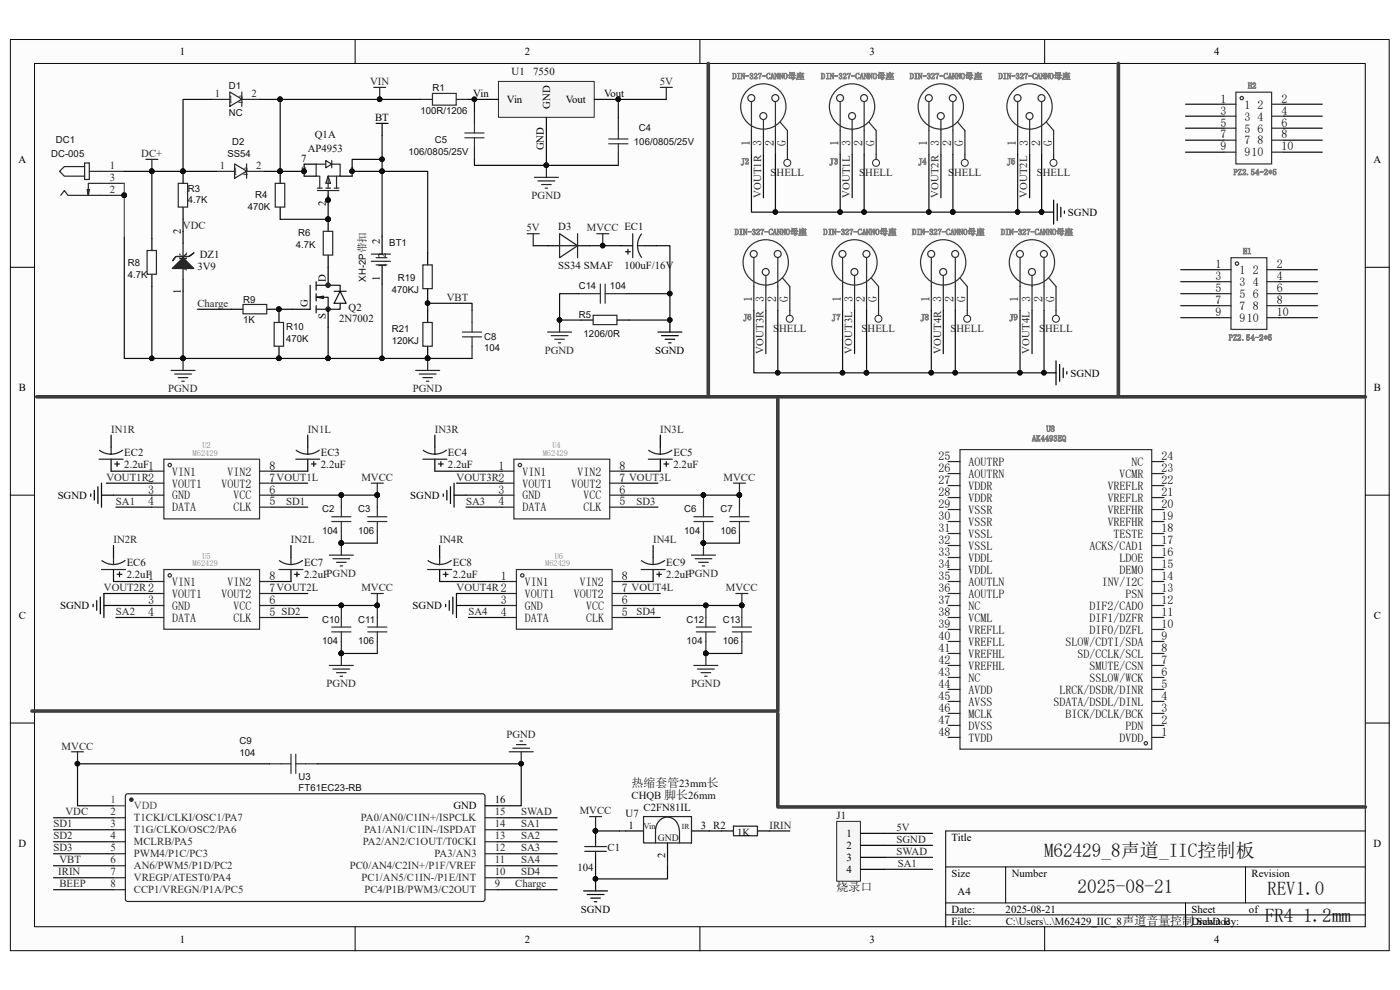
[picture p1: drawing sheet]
# Altium schematic sheet M62429_IIC_8声道音量控制.SchDoc
size A4

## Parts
BT1  XH-2P带扣  [MI-VHL2-2.5]
C1  104  [0603_C]
C2  104  [0805_c]
C3  106  [0805_c]
C4  106/0805/25V  [0805_c]
C5  106/0805/25V  [0805_c]
C6  104  [0805_c]
C7  106  [0805_c]
C8  104  [0603_C]
C9  104  [0603_C]
C10  104  [0805_c]
C11  106  [0805_c]
C12  104  [0805_c]
C13  106  [0805_c]
C14  104  [0603_C]
D1  NC  [SMA(DO-214AC)_S1]
D2  SS54  [SMA(DO-214AC)_S1]
D3  SS34 SMAF  [SMT-DO-214AC]
DC1  DC-005  [DC-005]
DZ1  3V9  [SMT-SOD123锡膏]
EC1  100uF/16V  [DIP-EC7-2.5]
EC2  2.2uF  [DIP-EC7-2.5]
EC3  2.2uF  [DIP-EC7-2.5]
EC4  2.2uF  [DIP-EC7-2.5]
EC5  2.2uF  [DIP-EC7-2.5]
EC6  2.2uF  [DIP-EC7-2.5]
EC7  2.2uF  [DIP-EC7-2.5]
EC8  2.2uF  [DIP-EC7-2.5]
EC9  2.2uF  [DIP-EC7-2.5]
H1  PZ2.54-2*5  [HDR-TH_10P-P2.54-V-M-R2-C5-S2.54-1]
H2  PZ2.54-2*5  [HDR-TH_10P-P2.54-V-M-R2-C5-S2.54-1]
J1  烧录口  [烧录口]
J2  DIN-327-CANNO母座  [CONN-TH_DIN-327]
J3  DIN-327-CANNO母座  [CONN-TH_DIN-327]
J4  DIN-327-CANNO母座  [CONN-TH_DIN-327]
J5  DIN-327-CANNO母座  [CONN-TH_DIN-327]
J6  DIN-327-CANNO母座  [CONN-TH_DIN-327]
J7  DIN-327-CANNO母座  [CONN-TH_DIN-327]
J8  DIN-327-CANNO母座  [CONN-TH_DIN-327]
J9  DIN-327-CANNO母座  [CONN-TH_DIN-327]
Q1  AP4953  (part A of 2)
Q2  2N7002  [SMT-MOS管-SOT23锡膏]
R1  100R/1206  [SMT-1206]
R2  1K  [0603_R]
R3  4.7K  [0603_R]
R4  470K  [0603_R]
R5  1206/0R  [0603_R]
R6  4.7K  [0603_R]
R8  4.7K  [0603_R]
R9  1K  [0603_R]
R10  470K  [0603_R]
R19  470KJ  [0603_R]
R21  120KJ  [0603_R]
U1  7550  [SMT-LDO-SOT23锡膏]
U2  M62429  [SOIC-8_L5.0-W4.0-P1.27-LS6.0-BL]
U3  FT61EC23-RB  [SOIC-16_150mil]
U4  M62429  [SOIC-8_L5.0-W4.0-P1.27-LS6.0-BL]
U5  M62429  [SOIC-8_L5.0-W4.0-P1.27-LS6.0-BL]
U6  M62429  [SOIC-8_L5.0-W4.0-P1.27-LS6.0-BL]
U7  C2FN81IL  [MI-红外接收头卧式]
U8  AK4493EQ  [LQFP-48_L7.0-W7.0-P0.50-LS9.0-BL]

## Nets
5V: C4.1 D3.1 J1.1 U1.Vout
BT: BT1.2 Q1.1(S) R19.2
DC+: D1.1 D2.1 DC1.1 R3.2 R8.2
MVCC: C1.2 C2.2 C3.2 C6.2 C7.2 C9.1 C10.2 C11.2 C12.2 C13.2 D3.2 EC1.1 U2.6(VCC) U3.1(VDD) U4.6(VCC) U5.6(VCC) U6.6(VCC) U7.1
PGND: BT1.1 C2.1 C3.1 C4.2 C5.2 C6.1 C7.1 C8.2 C9.2 C10.1 C11.1 C12.1 C13.1 C14.1 DC1.2 DC1.3 DZ1.1(A) Q2.S R5.2 R8.1 R10.2 R21.1 U1.GND U3.16(GND)
SGND: C1.1 C14.2 EC1.2 J1.2 J2.1 J2.2 J3.1 J3.2 J4.1 J4.2 J5.1 J5.2 J6.1 J6.2 J7.1 J7.2 J8.1 J8.2 J9.1 J9.2 R5.1 U2.3(GND) U4.3(GND) U5.3(GND) U6.3(GND) U7.2
SHELL: J2.G J3.G J4.G J5.G J6.G J7.G J8.G J9.G
VIN: D1.2 D2.2 Q1.7(D) Q1.8(D) R1.2 R4.2
BEEP: U3.8(CCP1/VREGN/P1A/PC5)
Charge: R9.2 U3.9(PC4/P1B/PWM3/C2OUT)
IN1L: EC3.2
IN1R: EC2.2
IN2L: EC7.2
IN2R: EC6.2
IN3L: EC5.2
IN3R: EC4.2
IN4L: EC9.2
IN4R: EC8.2
IRIN: R2.2 U3.7(VREGP/ATEST0/PA4)
SA1: J1.4 U2.4(DATA) U3.14(PA1/AN1/C1IN-/ISPDAT)
SA2: U3.13(PA2/AN2/C1OUT/T0CKI) U5.4(DATA)
SA3: U3.12(PA3/AN3) U4.4(DATA)
SA4: U3.11(PC0/AN4/C2IN+/P1F/VREF) U6.4(DATA)
SD1: U2.5(CLK) U3.3(T1G/CLKO/OSC2/PA6)
SD2: U3.4(MCLRB/PA5) U5.5(CLK)
SD3: U3.5(PWM4/P1C/PC3) U4.5(CLK)
SD4: U3.10(PC1/AN5/C1IN-/P1E/INT) U6.5(CLK)
SWAD: J1.3 U3.15(PA0/AN0/C1IN+/ISPCLK)
VBT: C8.1 R19.1 R21.2 U3.6(AN6/PWM5/P1D/PC2)
VDC: DZ1.2(K) R3.1 U3.2(T1CKI/CLKI/OSC1/PA7)
VOUT1L: J3.3 U2.7(VOUT2)
VOUT1R: J2.3 U2.2(VOUT1)
VOUT2L: J5.3 U5.7(VOUT2)
VOUT2R: J4.3 U5.2(VOUT1)
VOUT3L: J7.3 U4.7(VOUT2)
VOUT3R: J6.3 U4.2(VOUT1)
VOUT4L: J9.3 U6.7(VOUT2)
VOUT4R: J8.3 U6.2(VOUT1)
NetC5_1: C5.1 R1.1 U1.Vin
NetEC2_1: EC2.1 U2.1(VIN1)
NetEC3_1: EC3.1 U2.8(VIN2)
NetEC4_1: EC4.1 U4.1(VIN1)
NetEC5_1: EC5.1 U4.8(VIN2)
NetEC6_1: EC6.1 U5.1(VIN1)
NetEC7_1: EC7.1 U5.8(VIN2)
NetEC8_1: EC8.1 U6.1(VIN1)
NetEC9_1: EC9.1 U6.8(VIN2)
NetQ1_2: Q1.2(G) R4.1 R6.2
NetQ2_D: Q2.D R6.1
NetQ2_G: Q2.G R9.1 R10.1
NetR2_1: R2.1 U7.3

Not connected (* = marked no-connect by the designer): H1 1 2 3 4 5 6 7 8 9 10; H2 1 2 3 4 5 6 7 8 9 10; U8 1(DVDD) 2(PDN) 3(BICK/DCLK/BCK) 4(SDATA/DSDL/DINL) 5(LRCK/DSDR/DINR) 6(SSLOW/WCK) 7(SMUTE/CSN) 8(SD/CCLK/SCL) 9(SLOW/CDTI/SDA) 10(DIF0/DZFL) 11(DIF1/DZFR) 12(DIF2/CAD0) 13(PSN) 14(INV/I2C) 15(DEM0) 16(LDOE) 17(ACKS/CAD1) 18(TESTE) 19(VREFHR) 20(VREFHR) 21(VREFLR) 22(VREFLR) 23(VCMR) 24(NC) 25(AOUTRP) 26(AOUTRN) 27(VDDR) 28(VDDR) 29(VSSR) 30(VSSR) 31(VSSL) 32(VSSL) 33(VDDL) 34(VDDL) 35(AOUTLN) 36(AOUTLP) 37(NC) 38(VCML) 39(VREFLL) 40(VREFLL) 41(VREFHL) 42(VREFHL) 43(NC) 44(AVDD) 45(AVSS) 46(MCLK) 47(DVSS) 48(TVDD)

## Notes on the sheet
- 热缩套管23mm长
- (near U7) CHQB 脚长26mm
- M62429_8声道_IIC控制板
- 2025-08-21
- REV1.0
- FR4 1.2mm
